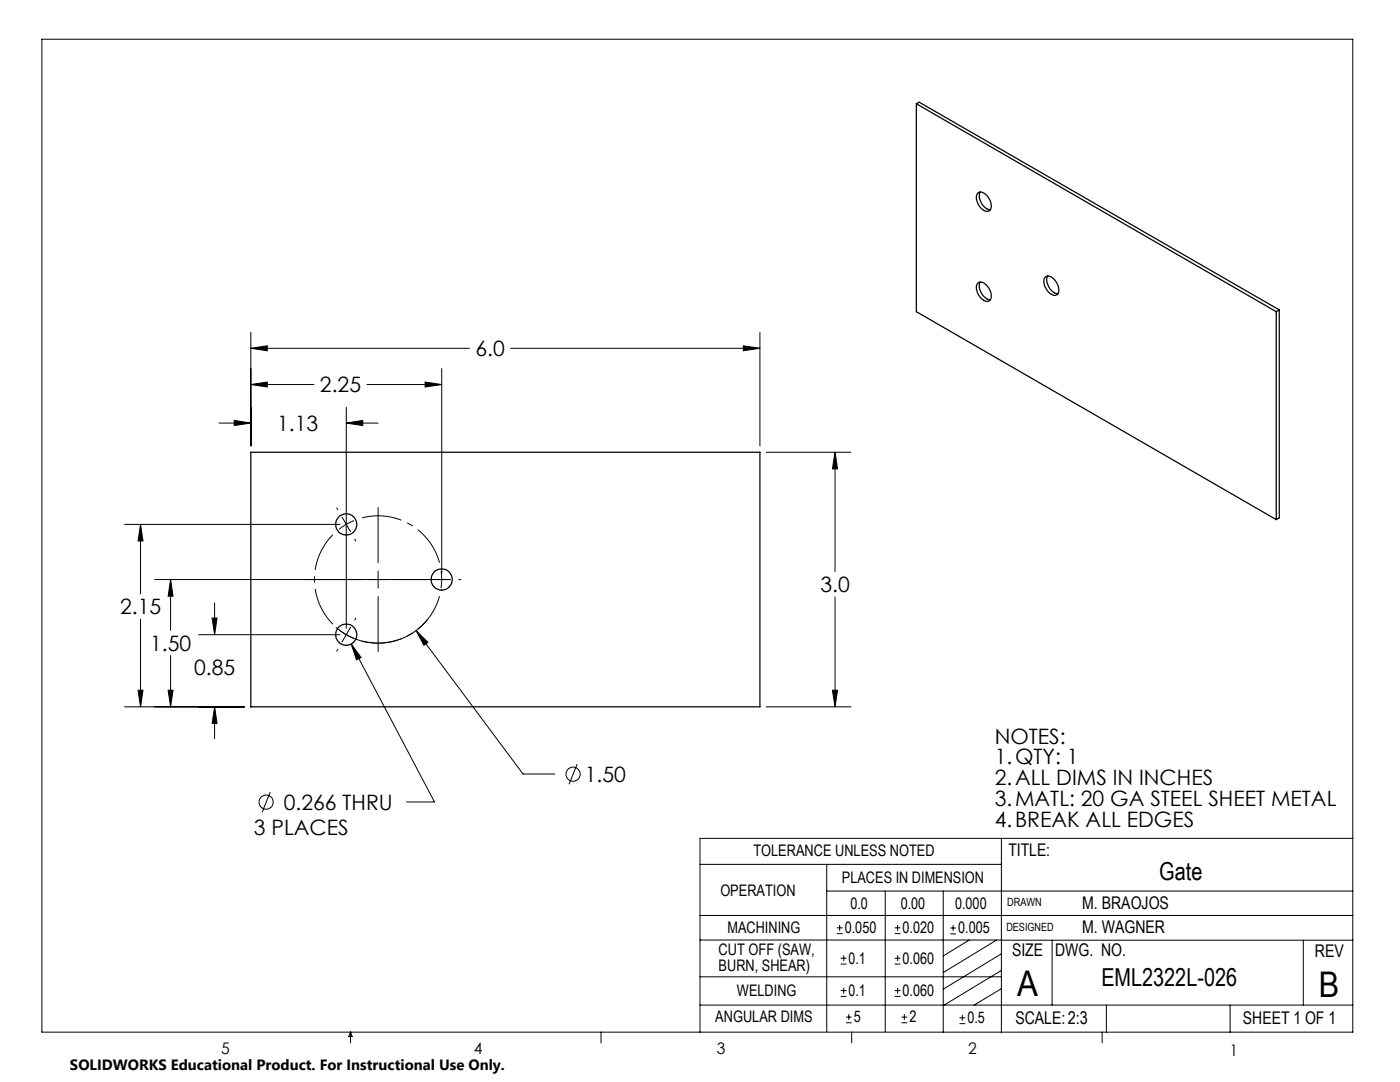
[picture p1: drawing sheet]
<svg xmlns="http://www.w3.org/2000/svg" width="279mm" height="216mm" viewBox="0 0 279 216" stroke-linecap="round" stroke-linejoin="round" font-family="sans-serif">
<g fill="none" stroke="#000" stroke-width=".2">
<path d="M8.4 7.8h261.6v198.2h-261.6zM50.1 69.5l3.2-.5v1zM50.1 76.7l3.2-.5v1zM50.1 66.3v22.7M50.1 69.5h43.6M50.1 76.7h12.6M73.2 76.7h15M84.8 76.2l3.4 .5-3.4 .5zM88.2 73.6v40.8M101.9 69.5h49.8M148.3 69l3.4 .5-3.4 .5zM151.7 66.3v22.7"/>
<path d="M43.7 84.4h6.4M46.7 83.9l3.4 .5-3.4 .5zM69.1 81.2v44.2M69.1 84.4h6.4M69.1 84.4l3.3-.5v1zM152.9 90.2h16.9M166.7 90.2l.4 3.4h-1zM166.7 90.2v23.9M24.9 104.6h42.9M28 104.6l.5 3.3h-.9zM28 104.6v13.9M30.9 115.6h59"/>
<path d="M34 115.6v10.2M34 115.6l.5 3.4h-1zM67.2 101.4l.2 .3M68.3 103.2l.8 1.4M69.1 104.6l-1.4 1M69.1 104.6l.9 1.5M70.6 103.9l-1.5 .7M70.8 107.6l.2 .4M75.5 101.3v11M75.5 113.9v3.4M75.5 119v11M88 113.9l.2 1.5-.2 1.9"/>
<path d="M91.5 115.6h.5M166.7 119.1v21.9M27.6 137.7h.9l-.5 3.3zM28 123.5v17.5M33.5 137.7h1l-.5 3.3zM34 130.8v10.2M39.7 126.6h28.1M42.3 123.3h1l-.5 3.3zM42.8 120.3v6.3M67.4 129.6l-.2 .3M67.7 125.7l1.4 .9M69.1 126.6l1.5 .8"/>
<path d="M69.1 126.6l-.8 1.5M70 125.2l-.9 1.4M70.1 128.5l2 2.7-.9 .5zM70.1 128.5l16.6 31.5h-5.6M71 123.3l-.2 .4M83 125.8l21.4 28.6h6.3M83 125.8l2.4 2.4-.8 .6zM85.3 123.7a12.7 12.7 0 0 1-18.3 1.5M166.1 137.7h1l-.4 3.3zM24.9 141h23.9M42.8 141l.5 3.4h-1zM42.8 141v6.4"/>
<path d="M53.9 158l-1.6 4.1M115.2 152.5l-1.6 4M152.9 141h16.9M139.7 172.5h60.1M165 177.8h105M165 172.5v33.3M176.7 177.8v28M188.2 177.8v28.2M199.8 167.3v38.7M270 167.3h-130.3v38.7M139.7 182.7h130.3M139.7 187.6h60.2"/>
<path d="M139.7 194.9h60.1M167 186.3h1.2M167 185.1h1.2M167.6 184.6v1.1M167.8 198.8h1.1M167.8 197.7h1.1M167.8 192.4h1.1M167.8 191.2h1.1M168.4 190.6v1.2M168.4 197.1v1.2M178.5 198.8h1.2M178.5 197.7h1.2"/>
<path d="M178.5 192.4h1.2M178.5 191.2h1.2M178.5 186.3h1.2M178.5 185.1h1.2M179.1 184.6v1.1M179.1 190.6v1.2M179.1 197.1v1.2M189.7 185.2h1.1M189.7 186.3h1.1M190.2 184.6v1.1M193.4 187.6l-5.2 3.1M198.9 187.6l-10.7 6.5"/>
<path d="M199.8 187.6h70.2M199.8 197.3l-5.4 3.3M199.8 193.6l-11.6 7.1M199.8 190.3l-11.6 7.1M210 187.6v13M260.1 187.6v13M70 206v2.1M70 206l.3 .8h-.7zM119.9 206v2.1M139.7 200.6h130.3M168.8 204.1h1.2M168.8 203h1.2"/>
<path d="M169.4 202.4v1.1M170 206v2.1M179.9 204.1h1.2M179.9 203h1.2M180.5 202.4v1.1M191.5 204.3h1.2M191.5 203.1h1.2M192.1 202.5v1.2M220 206v2.1M220.8 200.6v5.4M245.5 200.6v5.4"/>
<circle cx="114.4" cy="154.5" r="1.41"/>
<circle cx="53.1" cy="160.1" r="1.41"/>
</g>
<path d="M66.4 106.7a12.7 12.7 0 0 0 0 17.9M87.7 112.3a12.7 12.7 0 0 0-15.5-9M72.2 127.9a12.7 12.7 0 0 0 15.5-8.9" fill="none" stroke="#000" stroke-width=".2" stroke-dasharray="15.2 1.3 1.3 1.3" stroke-dashoffset="7.2" stroke-linecap="butt"/>
<path d="M166.1 137.7h1l-.4 3.3zM166.7 90.2l.4 3.4h-1zM50.1 69.5l3.2-.5v1zM148.3 69l3.4 .5-3.4 .5zM83 125.8l1.6 3 .8-.6zM70.1 128.5l1.1 3.2 .9-.5zM42.3 123.3h1l-.5 3.3zM42.8 141l.5 3.4h-1zM34 115.6l.5 3.4h-1zM33.5 137.7h1l-.5 3.3zM28 104.6l.5 3.3h-.9zM27.6 137.7h.9l-.5 3.3zM69.1 84.4l3.3-.5v1zM46.7 83.9l3.4 .5-3.4 .5zM84.8 76.2l3.4 .5-3.4 .5zM50.1 76.7l3.2-.5v1z" fill="#000"/>
<g fill="none" stroke="#000" stroke-width=".25">
<path d="M182.9 20.7l71.8 41.5M182.9 20.7l.5-.3 71.9 41.4M182.9 20.7v41.5l71.8 41.5M195.1 38.6a1.45 1.45 0 0 1 2.1 .7 2.18 2.18 0 0 1 .2 2.8 1.86 1.86 0 0 1-2.1-1.2l-.5-1.5zM195.6 38.3a2.76 2.76 0 0 0 2.1 3.5M195.1 56.6a1.4 1.4 0 0 1 2.1 .7 2.43 2.43 0 0 1 .4 2.6 1.45 1.45 0 0 1-2.1-.7 2.36 2.36 0 0 1-.4-2.6zM195.6 56.3a2.76 2.76 0 0 0 2.1 3.5M208.6 55.3a1.45 1.45 0 0 1 2 .8 2.18 2.18 0 0 1 .3 2.7 1.86 1.86 0 0 1-2.1-1.2l-.4-.7-.1-.7zM209.1 55.1a2.76 2.76 0 0 0 2 3.5M254.7 62.2v41.5M255.3 61.8l-.6 .4M255.3 61.8v41.5l-.6 .4"/>
<path d="M50.1 90.2h101.6v50.8h-101.6z"/>
<circle cx="69.1" cy="104.6" r="2.11"/>
<circle cx="88.2" cy="115.6" r="2.11"/>
<circle cx="69.1" cy="126.6" r="2.12"/>
</g>
<g font-size="7.1">
<text x="203" y="198.7">A</text>
<text x="263.2" y="198.9">B</text>
</g>
<g font-size="4.9">
<text x="231.4" y="175.7">Gate</text>
<text x="219.8" y="196.7">EML2322L-026</text>
</g>
<g font-size="4.2">
<text x="94.9" y="71.1">6.0</text>
<text x="63.9" y="78.3">2.25</text>
<text x="55.3" y="86">1.13</text>
<text x="163.7" y="118.1">3.0</text>
<text x="24" y="122.6">2.15</text>
<text x="30" y="129.9">1.50</text>
<text x="38.7" y="134.7">0.85</text>
<text x="198.5" y="148.4">NOTES:</text>
<text x="198.5" y="152.5">1.QTY: 1</text>
<text x="56.6" y="161.6">0.266 THRU</text>
<text x="116.7" y="156">1.50</text>
<text x="198.5" y="156.7">2.ALL DIMS IN INCHES</text>
<text x="198.5" y="160.9">3.MATL: 20 GA STEEL SHEET METAL</text>
<text x="50.7" y="166.7">3 PLACES</text>
<text x="198.5" y="165.1">4.BREAK ALL EDGES</text>
</g>
<g font-size="3.5">
<text x="201.2" y="170.7">TITLE:</text>
<text x="216" y="181.4">M. BRAOJOS</text>
<text x="202" y="190.8">SIZE</text>
<text x="210.6" y="190.8">DWG. NO.</text>
<text x="216" y="186.2">M. WAGNER</text>
<text x="262.4" y="190.9">REV</text>
<text x="202.7" y="204.4">SCALE:2:3</text>
<text x="248.1" y="204.4">SHEET 1 OF 1</text>
</g>
<g font-size="3.2">
<text x="150.4" y="170.8">TOLERANCE UNLESS NOTED</text>
<text x="143.8" y="178.9">OPERATION</text>
<text x="168" y="176.2">PLACES IN DIMENSION</text>
<text x="169.7" y="181.4">0.0</text>
<text x="179.8" y="181.4">0.00</text>
<text x="190.6" y="181.4">0.000</text>
<text x="143.4" y="190.5">CUT OFF (SAW,</text>
<text x="145.2" y="186.2">MACHINING</text>
<text x="168.6" y="186.2">0.050</text>
<text x="180.1" y="186.2">0.020</text>
<text x="191.2" y="186.2">0.005</text>
<text x="143.4" y="193.7">BURN, SHEAR)</text>
<text x="169.4" y="192.3">0.1</text>
<text x="180.1" y="192.3">0.060</text>
<text x="147.1" y="198.7">WELDING</text>
<text x="169.4" y="198.7">0.1</text>
<text x="180.1" y="198.7">0.060</text>
<text x="142.8" y="204">ANGULAR DIMS</text>
<text x="170.4" y="204">5</text>
<text x="181.5" y="204">2</text>
<text x="193.1" y="204.2">0.5</text>
<text x="44.2" y="210.4">5</text>
<text x="94.6" y="210.3">4</text>
<text x="143.1" y="210.4">3</text>
<text x="193.2" y="210.3">2</text>
<text x="245.4" y="210.6">1</text>
</g>
<text font-size="3" x="14" y="213.5">SOLIDWORKS Educational Product. For Instructional Use Only.</text>
<g font-size="2.3">
<text x="200.8" y="185.7">DESIGNED</text>
<text x="201" y="180.9">DRAWN</text>
</g>
</svg>
